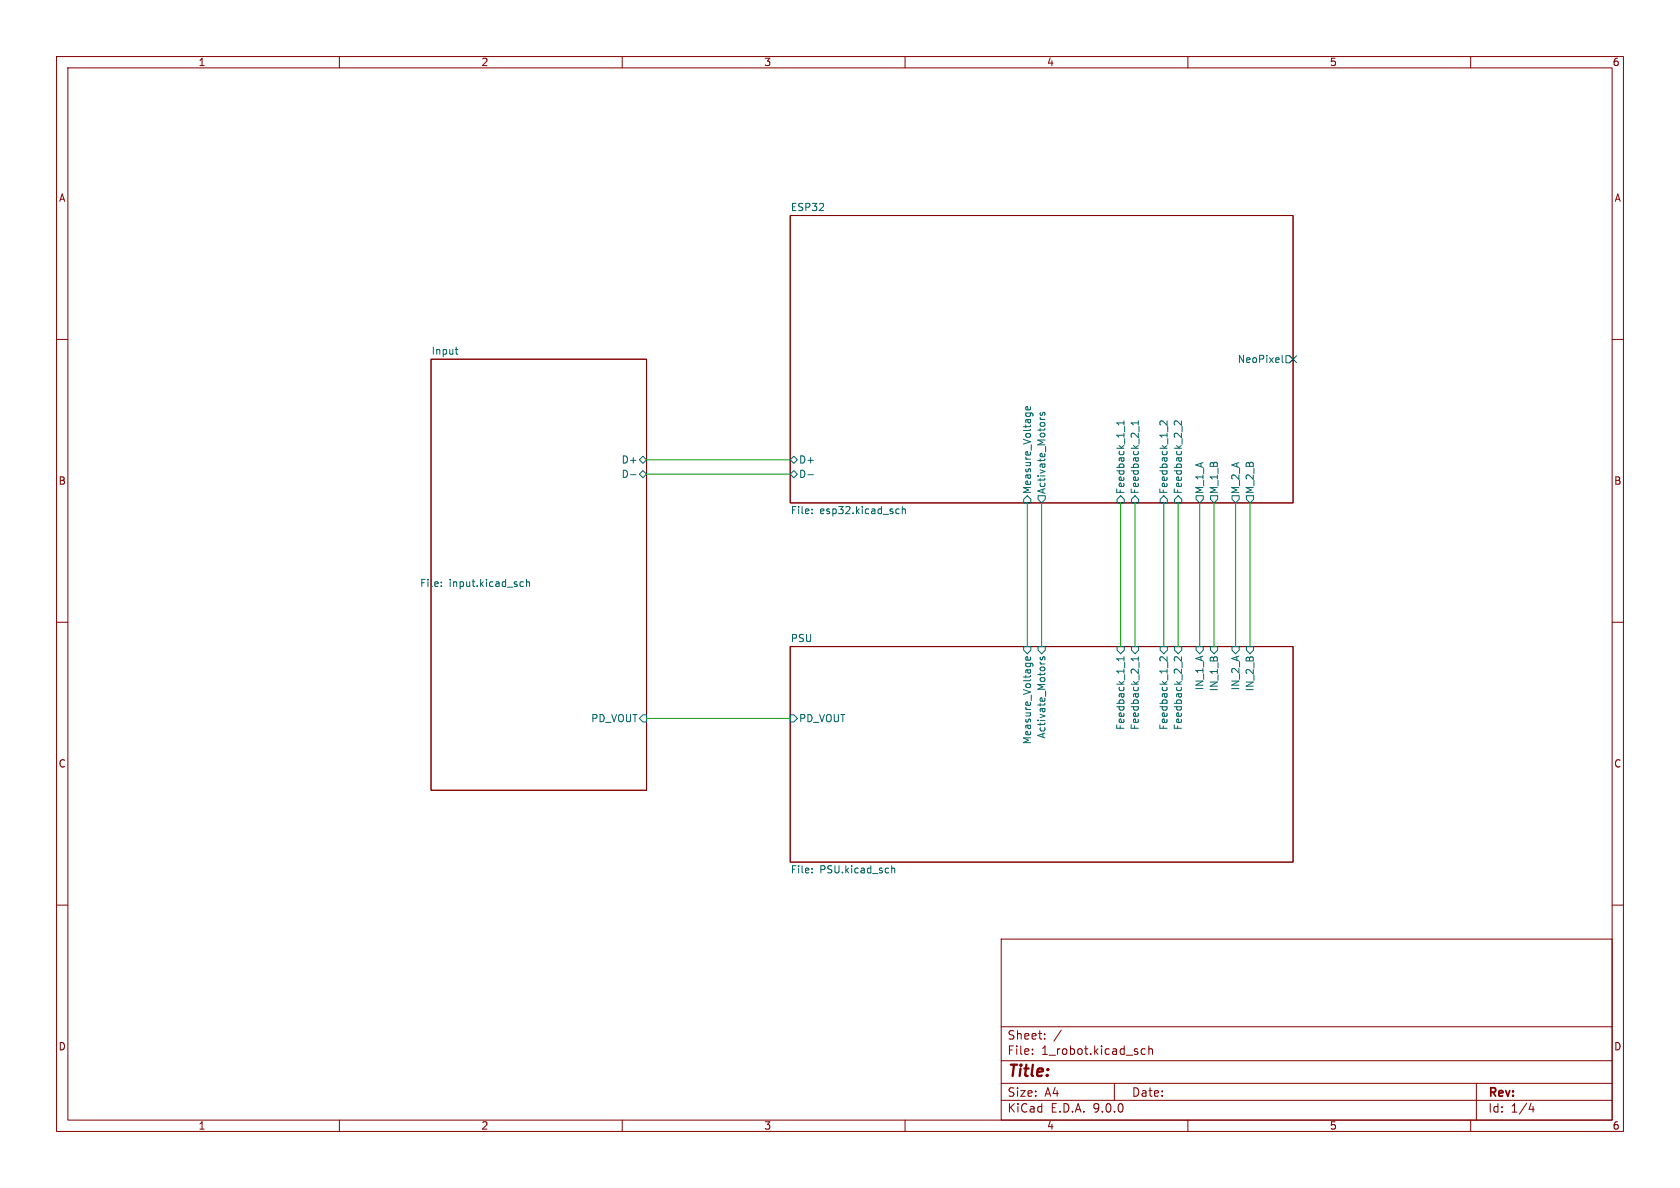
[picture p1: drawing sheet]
(kicad_sch
 (version 20250114)
 (generator "eeschema")
 (generator_version "9.0")
 (paper "A4")
 (lib_symbols)
 (bus_alias "SPI"
  (members "MOSI" "MISO" "SCLK" "CS_0"))
 (no_connect
  (at 228.6 63.5))
 (wire
  (pts (xy 200.66 88.9) (xy 200.66 114.3))
  (stroke (width 0) (type default)))
 (wire
  (pts (xy 184.15 88.9) (xy 184.15 114.3))
  (stroke (width 0) (type default)))
 (wire
  (pts (xy 212.09 88.9) (xy 212.09 114.3))
  (stroke (width 0) (type default)))
 (wire
  (pts (xy 208.28 88.9) (xy 208.28 114.3))
  (stroke (width 0) (type default)))
 (wire
  (pts (xy 220.98 88.9) (xy 220.98 114.3))
  (stroke (width 0) (type default)))
 (wire
  (pts (xy 114.3 127) (xy 139.7 127))
  (stroke (width 0) (type default)))
 (wire
  (pts (xy 114.3 81.28) (xy 139.7 81.28))
  (stroke (width 0) (type default)))
 (wire
  (pts (xy 114.3 83.82) (xy 139.7 83.82))
  (stroke (width 0) (type default)))
 (wire
  (pts (xy 205.74 88.9) (xy 205.74 114.3))
  (stroke (width 0) (type default)))
 (wire
  (pts (xy 198.12 88.9) (xy 198.12 114.3))
  (stroke (width 0) (type default)))
 (wire
  (pts (xy 214.63 88.9) (xy 214.63 114.3))
  (stroke (width 0) (type default)))
 (wire
  (pts (xy 218.44 88.9) (xy 218.44 114.3))
  (stroke (width 0) (type default)))
 (wire
  (pts (xy 181.61 88.9) (xy 181.61 114.3))
  (stroke (width 0) (type default)))
 (sheet
  (at 139.7 38.1)
  (size 88.9 50.8)
  (exclude_from_sim no)
  (in_bom yes)
  (on_board yes)
  (dnp no)
  (fields_autoplaced yes)
  (stroke (width 0.1524) (type solid))
  (fill (color 0 0 0 0.0000))
  (property "Sheetname" "ESP32" (at 139.7 37.3884 0) (effects (font (size 1.27 1.27)) (justify left bottom)))
  (property "Sheetfile" "esp32.kicad_sch" (at 139.7 89.4846 0) (effects (font (size 1.27 1.27)) (justify left top)))
  (pin "Feedback_1_1" input (at 198.12 88.9 270) (effects (font (size 1.27 1.27)) (justify left)))
  (pin "Feedback_2_1" input (at 200.66 88.9 270) (effects (font (size 1.27 1.27)) (justify left)))
  (pin "Feedback_1_2" input (at 205.74 88.9 270) (effects (font (size 1.27 1.27)) (justify left)))
  (pin "Feedback_2_2" input (at 208.28 88.9 270) (effects (font (size 1.27 1.27)) (justify left)))
  (pin "Activate_Motors" output (at 184.15 88.9 270) (effects (font (size 1.27 1.27)) (justify left)))
  (pin "Measure_Voltage" input (at 181.61 88.9 270) (effects (font (size 1.27 1.27)) (justify left)))
  (pin "M_1_A" output (at 212.09 88.9 270) (effects (font (size 1.27 1.27)) (justify left)))
  (pin "M_1_B" output (at 214.63 88.9 270) (effects (font (size 1.27 1.27)) (justify left)))
  (pin "M_2_A" output (at 218.44 88.9 270) (effects (font (size 1.27 1.27)) (justify left)))
  (pin "M_2_B" output (at 220.98 88.9 270) (effects (font (size 1.27 1.27)) (justify left)))
  (pin "D+" bidirectional (at 139.7 81.28 180) (effects (font (size 1.27 1.27)) (justify left)))
  (pin "D-" bidirectional (at 139.7 83.82 180) (effects (font (size 1.27 1.27)) (justify left)))
  (pin "NeoPixel" output (at 228.6 63.5 0) (effects (font (size 1.27 1.27)) (justify right))))
 (sheet
  (at 139.7 114.3)
  (size 88.9 38.1)
  (exclude_from_sim no)
  (in_bom yes)
  (on_board yes)
  (dnp no)
  (fields_autoplaced yes)
  (stroke (width 0.1524) (type solid))
  (fill (color 0 0 0 0.0000))
  (property "Sheetname" "PSU" (at 139.7 113.5884 0) (effects (font (size 1.27 1.27)) (justify left bottom)))
  (property "Sheetfile" "PSU.kicad_sch" (at 139.7 152.9846 0) (effects (font (size 1.27 1.27)) (justify left top)))
  (pin "Activate_Motors" input (at 184.15 114.3 90) (effects (font (size 1.27 1.27)) (justify right)))
  (pin "Feedback_1_1" input (at 198.12 114.3 90) (effects (font (size 1.27 1.27)) (justify right)))
  (pin "Feedback_1_2" input (at 205.74 114.3 90) (effects (font (size 1.27 1.27)) (justify right)))
  (pin "Feedback_2_1" input (at 200.66 114.3 90) (effects (font (size 1.27 1.27)) (justify right)))
  (pin "Feedback_2_2" input (at 208.28 114.3 90) (effects (font (size 1.27 1.27)) (justify right)))
  (pin "IN_1_A" input (at 212.09 114.3 90) (effects (font (size 1.27 1.27)) (justify right)))
  (pin "IN_1_B" input (at 214.63 114.3 90) (effects (font (size 1.27 1.27)) (justify right)))
  (pin "IN_2_A" input (at 218.44 114.3 90) (effects (font (size 1.27 1.27)) (justify right)))
  (pin "IN_2_B" input (at 220.98 114.3 90) (effects (font (size 1.27 1.27)) (justify right)))
  (pin "Measure_Voltage" input (at 181.61 114.3 90) (effects (font (size 1.27 1.27)) (justify right)))
  (pin "PD_VOUT" input (at 139.7 127 180) (effects (font (size 1.27 1.27)) (justify left))))
 (sheet
  (at 76.2 63.5)
  (size 38.1 76.2)
  (exclude_from_sim no)
  (in_bom yes)
  (on_board yes)
  (dnp no)
  (stroke (width 0.1524) (type solid))
  (fill (color 0 0 0 0.0000))
  (property "Sheetname" "Input" (at 76.2 62.7884 0) (effects (font (size 1.27 1.27)) (justify left bottom)))
  (property "Sheetfile" "input.kicad_sch" (at 74.168 102.362 0) (effects (font (size 1.27 1.27)) (justify left top)))
  (pin "D+" bidirectional (at 114.3 81.28 0) (effects (font (size 1.27 1.27)) (justify right)))
  (pin "D-" bidirectional (at 114.3 83.82 0) (effects (font (size 1.27 1.27)) (justify right)))
  (pin "PD_VOUT" input (at 114.3 127 0) (effects (font (size 1.27 1.27)) (justify right))))
 (sheet_instances
  (path ""
   (page "1")))
 (embedded_fonts no))
